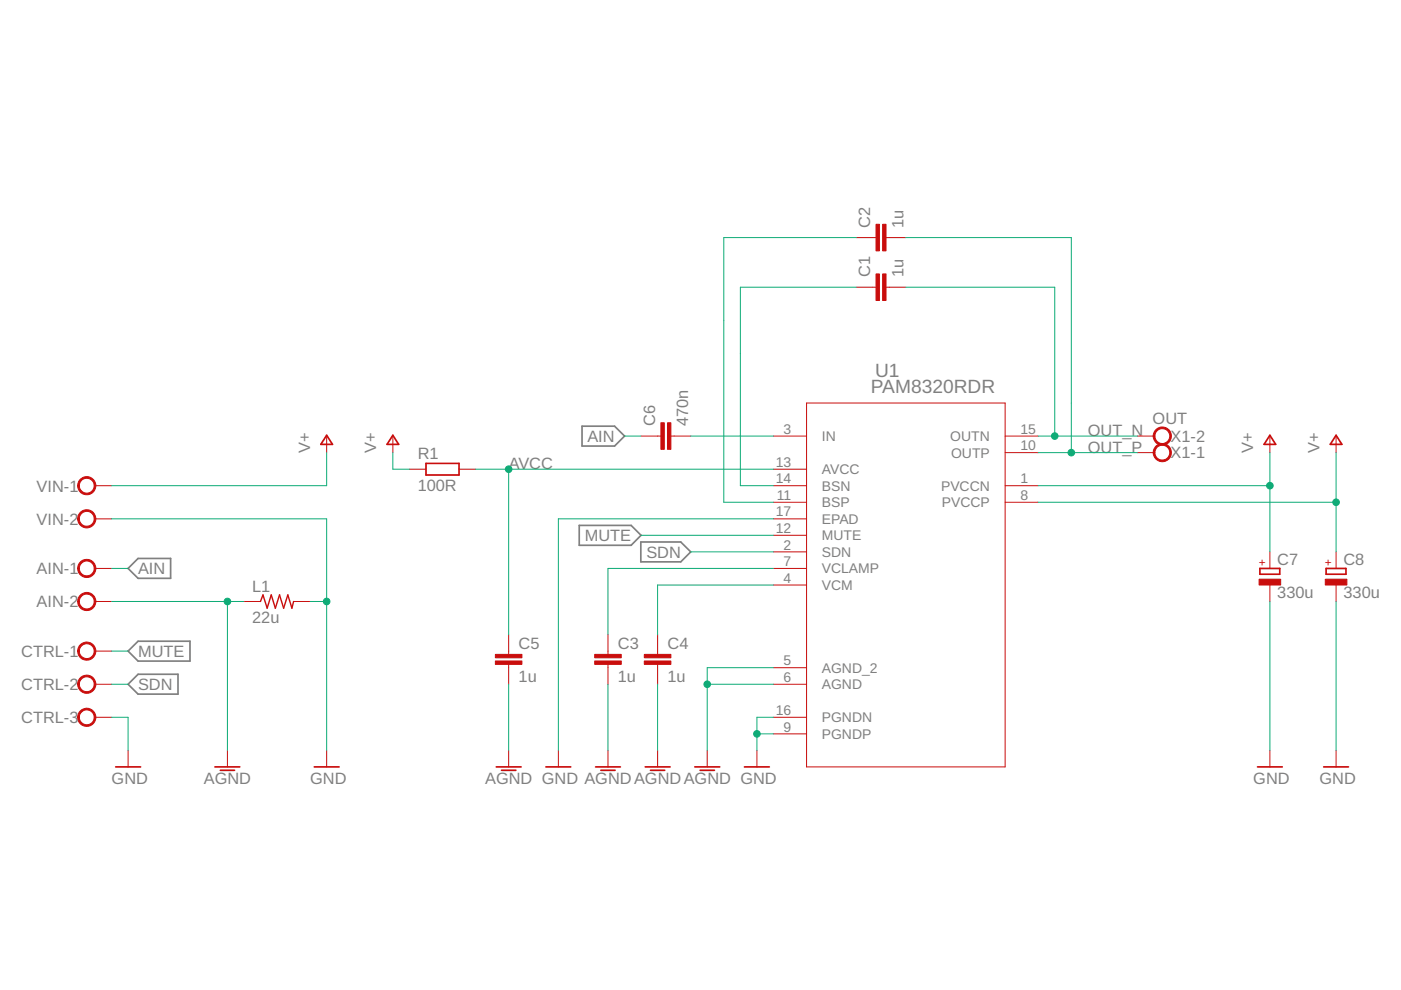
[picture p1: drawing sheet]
<svg xmlns="http://www.w3.org/2000/svg" width="297mm" height="210mm" viewBox="0 0 297 210" stroke-linecap="round" stroke-linejoin="round" font-family="sans-serif">
<path d="M123.4 90.4h6.9l2.1 2.1-2.1 2.1h-6.9zM29.3 118.4h6.9v4.2h-6.9l-2.1-2.1zM122.8 111.4h11l2.1 2.1-2.1 2.1h-11zM135.9 114.9h8.4l2.2 2.1-2.2 2.1h-8.4zM27.2 138l2.1-2h11v4.2h-11zM29.3 143h8.4v4.2h-8.4l-2.1-2.1z" fill="none" stroke="#808080" stroke-width=".36"/>
<g fill="none" stroke="#c90d0c" stroke-width=".21">
<path d="M181.5 50.4h4.2M187.9 50.4h4.1M181.5 60.9h4.2M187.9 60.9h4.1M69.3 92.5v3.5M83.3 92.5v3.5M86.8 99.5h3.5M97.3 99.5h3.5M135.9 92.5h4.2M142.2 92.5h4.3M164 92.5h7M164 99.5h7"/>
<path d="M171 85.4h42.1v77.2h-42.1zM213.1 92.5h7M213.1 96h7M241.2 92.5h3.5M241.2 96h3.5M269.2 92.5v3.5M283.3 92.5v3.5M20.2 103h3.5M20.2 110h3.5M164 103h7M164 106.5h7M164 110h7"/>
<path d="M164 113.5h7M164 117h7M213.1 103h7M213.1 106.5h7M269.2 117v3.5M283.3 117v3.5M20.2 120.5h3.5M20.2 127.5h3.5M20.2 138h3.5M51.7 127.5h3.5M62.3 127.5h3.5M107.8 134.6v4.2"/>
<path d="M128.9 134.6v4.2M139.4 134.6v4.2M164 120.5h7M164 124h7M269.2 124v3.5M283.3 124v3.5M20.2 145.1h3.5M20.2 152.1h3.5M27.2 159.1v3.5M48.2 159.1v3.5M69.3 159.1v3.5M107.8 140.9v4.2"/>
<path d="M107.8 159.1v3.5M118.4 159.1v3.5M128.9 140.9v4.2M128.9 159.1v3.5M139.4 140.9v4.2M139.4 159.1v3.5M149.9 159.1v3.5M160.5 159.1v3.5M164 141.6h7M164 145.1h7M164 152.1h7M164 155.6h7"/>
<path d="M269.2 159.1v3.5M283.3 159.1v3.5"/>
</g>
<g fill="none" stroke="#c90d0c" stroke-width=".36">
<path d="M69.3 92.3l1.2 1.9h-2.5zM83.3 92.3l1.2 1.9h-2.4zM90.3 98.3h7v2.4h-7zM269.2 92.3l1.3 1.9h-2.5zM283.3 92.3l1.2 1.9h-2.5zM267.1 120.5h4.2v1.3h-4.2zM281.2 120.5h4.2v1.3h-4.2zM24.5 162.6h5.3M45.6 162.6h5.2M46.7 163.3h3M66.6 162.6h5.3M105.2 162.6h5.3"/>
<path d="M106.3 163.3h3.1M115.7 162.6h5.3M126.3 162.6h5.2M127.4 163.3h3M136.8 162.6h5.3M137.9 163.3h3M147.3 162.6h5.3M148.4 163.3h3.1M157.8 162.6h5.3M266.6 162.6h5.3M280.6 162.6h5.3"/>
</g>
<g fill="#c90d0c" stroke="#c90d0c" stroke-width=".21">
<path d="M187.1 58.1h.8v5.6h-.8z"/>
<path d="M185.7 58.1h.8v5.6h-.8z"/>
<path d="M187.1 47.6h.8v5.6h-.8z"/>
<path d="M185.7 47.6h.8v5.6h-.8z"/>
<path d="M126.1 140.1h5.6v.8h-5.6z"/>
<path d="M126.1 138.7h5.6v.8h-5.6z"/>
<path d="M136.6 140.1h5.6v.8h-5.6z"/>
<path d="M136.6 138.7h5.6v.8h-5.6z"/>
<path d="M105 140.1h5.7v.8h-5.7z"/>
<path d="M105 138.7h5.7v.8h-5.7z"/>
<path d="M141.5 89.6h.7v5.7h-.7z"/>
<path d="M140.1 89.6h.7v5.7h-.7z"/>
<path d="M267 122.8h4.5v1.2h-4.5z"/>
<path d="M281 122.8h4.6v1.2h-4.6z"/>
</g>
<g fill="#c90d0c" stroke="#c90d0c" stroke-width=".21">
<path d="M245.2 94.5a1.94 1.94 0 0 1 3 .6 1.94 1.94 0 0 1-1.3 2.7 1.94 1.94 0 0 1-2.4-1.8h.4a1.58 1.58 0 0 1 2.2-1.5 1.58 1.58 0 0 1 .3 2.7 1.58 1.58 0 0 1-2.5-.9v-.3h-.4a2.14 2.14 0 0 1 .7-1.5z" fill-rule="evenodd"/>
<path d="M245.2 91a1.93 1.93 0 0 1 3 .6 1.93 1.93 0 0 1-1.3 2.7 1.93 1.93 0 0 1-2.4-1.8h.4a1.58 1.58 0 0 1 2.2-1.5 1.58 1.58 0 0 1 .3 2.7 1.58 1.58 0 0 1-2.5-.9v-.3h-.4a2.04 2.04 0 0 1 .7-1.5z" fill-rule="evenodd"/>
<path d="M16.8 101.8a1.93 1.93 0 0 1 3.2 0 1.93 1.93 0 0 1-1 3 1.93 1.93 0 0 1-2.5-1.8h.3a1.58 1.58 0 0 1 2.3-1.5 1.58 1.58 0 0 1 .3 2.7 1.58 1.58 0 0 1-2.6-.9v-.3h-.3z" fill-rule="evenodd"/>
<path d="M17.1 108.5a1.93 1.93 0 0 1 3 .6 1.93 1.93 0 0 1-1.2 2.8 1.93 1.93 0 0 1-2.4-1.9h.3a1.58 1.58 0 0 1 2.3-1.5 1.58 1.58 0 0 1 .3 2.7 1.58 1.58 0 0 1-2.6-.9v-.3h-.3a1.85 1.85 0 0 1 .6-1.5z" fill-rule="evenodd"/>
<path d="M17.1 119a1.93 1.93 0 0 1 3 .6 1.93 1.93 0 0 1-1.2 2.8 1.93 1.93 0 0 1-2.4-1.9h.3a1.58 1.58 0 0 1 2.3-1.4 1.58 1.58 0 0 1 .3 2.6 1.58 1.58 0 0 1-2.6-.8v-.4h-.3a1.93 1.93 0 0 1 .6-1.5z" fill-rule="evenodd"/>
<path d="M16.8 126.4a1.93 1.93 0 0 1 3.2 0 1.93 1.93 0 0 1-1 2.9 1.93 1.93 0 0 1-2.5-1.8h.3a1.58 1.58 0 0 1 2.3-1.4 1.58 1.58 0 0 1 .3 2.6 1.58 1.58 0 0 1-2.6-.8v-.4h-.3z" fill-rule="evenodd"/>
<path d="M16.8 136.9a1.93 1.93 0 0 1 3.2 0 1.93 1.93 0 0 1-1 3 1.93 1.93 0 0 1-2.5-1.9h.3a1.58 1.58 0 0 1 2.3-1.4 1.58 1.58 0 0 1 .3 2.7 1.58 1.58 0 0 1-2.6-.9v-.4h-.3z" fill-rule="evenodd"/>
<path d="M17.1 143.6a1.93 1.93 0 0 1 3 .6 1.93 1.93 0 0 1-1.2 2.7 1.93 1.93 0 0 1-2.4-1.8h.3a1.58 1.58 0 0 1 2.3-1.5 1.58 1.58 0 0 1 .3 2.7 1.58 1.58 0 0 1-2.6-.9v-.3h-.3a1.93 1.93 0 0 1 .6-1.5z" fill-rule="evenodd"/>
<path d="M16.8 150.9a1.93 1.93 0 0 1 3.2 0 1.93 1.93 0 0 1-1 3 1.93 1.93 0 0 1-2.5-1.8h.3a1.58 1.58 0 0 1 2.3-1.5 1.58 1.58 0 0 1 .3 2.7 1.58 1.58 0 0 1-2.6-.9v-.3h-.3z" fill-rule="evenodd"/>
</g>
<path d="M55.2 127.5l.6-1.4 .8 2.8 .9-2.8 .9 2.8 .9-2.8 .8 2.8 .9-2.8 .9 2.8 .4-1.4" fill="none" stroke="#c90d0c" stroke-width=".3"/>
<g fill="none" stroke="#0dab76" stroke-width=".21">
<path d="M181.5 50.4h-28v56.1h10.5M192 50.4h35.1v45.6M181.5 60.9h-24.5v42.1h7M192 60.9h31.6v31.6M69.3 96v7h-45.6M83.3 96v3.5h3.5M100.8 99.5h63.2M107.8 99.5v35.1M132.4 92.5h3.5M146.5 92.5h17.5M220.1 92.5h21.1M220.1 96h21.1"/>
<path d="M269.2 96v21M283.3 96v21M23.7 110h45.6v49.1M135.9 113.5h28.1M146.5 117h17.5M164 110h-45.6v49.1M220.1 103h49.1M220.1 106.5h63.2M23.7 127.5h28M23.7 120.5h3.5M23.7 138h3.5M48.2 127.5v31.6"/>
<path d="M65.8 127.5h3.5M164 120.5h-35.1v14.1M164 124h-24.6v10.6M269.2 127.5v31.6M283.3 127.5v31.6M23.7 152.1h3.5v7M23.7 145.1h3.5M107.8 145.1v14M128.9 145.1v14M139.4 145.1v14M149.9 145.1h14.1M160.5 155.6h3.5"/>
<path d="M164 152.1h-3.5v7M164 141.6h-14.1v17.5"/>
</g>
<g fill="#0dab76" stroke="#0dab76" stroke-width=".21">
<circle cx="160.5" cy="155.6" r=".7"/>
<circle cx="69.3" cy="127.5" r=".7"/>
<circle cx="269.2" cy="103" r=".7"/>
<circle cx="283.3" cy="106.5" r=".7"/>
<circle cx="223.6" cy="92.5" r=".7"/>
<circle cx="227.1" cy="96" r=".7"/>
<circle cx="149.9" cy="145.1" r=".7"/>
<circle cx="48.2" cy="127.5" r=".7"/>
<circle cx="107.8" cy="99.5" r=".7"/>
</g>
<g font-size="4.1" fill="#808080">
<text x="184.7" y="83.4">PAM8320RDR</text>
<text x="185.5" y="79.9">U1</text>
</g>
<g font-size="3.5" fill="#808080">
<text x="184.5" y="48.3" transform="rotate(-90 184.5 48.3)">C2</text>
<text x="191.5" y="48.3" transform="rotate(-90 191.5 48.3)">1u</text>
<text x="184.5" y="58.8" transform="rotate(-90 184.5 58.8)">C1</text>
<text x="191.5" y="58.8" transform="rotate(-90 191.5 58.8)">1u</text>
<text x="244.4" y="89.8">OUT</text>
<text x="65.8" y="96" transform="rotate(-90 65.8 96)">V+</text>
<text x="79.8" y="96" transform="rotate(-90 79.8 96)">V+</text>
<text x="124.5" y="93.7">AIN</text>
<text x="138.9" y="90.4" transform="rotate(-90 138.9 90.4)">C6</text>
<text x="145.9" y="90.4" transform="rotate(-90 145.9 90.4)">470n</text>
<text x="230.6" y="92.5">OUT_N</text>
<text x="230.6" y="96">OUT_P</text>
<text x="248.2" y="93.7">X1-2</text>
<text x="265.7" y="96" transform="rotate(-90 265.7 96)">V+</text>
<text x="279.8" y="96" transform="rotate(-90 279.8 96)">V+</text>
<text x="88.6" y="97.4">R1</text>
<text x="107.9" y="99.5">AVCC</text>
<text x="248.2" y="97.2">X1-1</text>
<text x="7.8" y="104.2">VIN-1</text>
<text x="88.6" y="104">100R</text>
<text x="7.8" y="111.2">VIN-2</text>
<text x="124" y="114.7">MUTE</text>
<text x="137" y="118.2">SDN</text>
<text x="270.8" y="119.9">C7</text>
<text x="284.8" y="119.9">C8</text>
<text x="7.8" y="121.7">AIN-1</text>
<text x="29.3" y="121.7">AIN</text>
<text x="53.5" y="125.5">L1</text>
<text x="7.8" y="128.8">AIN-2</text>
<text x="270.8" y="126.9">330u</text>
<text x="284.8" y="126.9">330u</text>
<text x="53.5" y="132.1">22u</text>
<text x="110" y="137.5">C5</text>
<text x="131" y="137.5">C3</text>
<text x="141.5" y="137.5">C4</text>
<text x="4.5" y="139.3">CTRL-1</text>
<text x="29.3" y="139.3">MUTE</text>
<text x="4.5" y="146.3">CTRL-2</text>
<text x="29.3" y="146.3">SDN</text>
<text x="110" y="144.5">1u</text>
<text x="131" y="144.5">1u</text>
<text x="141.5" y="144.5">1u</text>
<text x="4.5" y="153.3">CTRL-3</text>
<text x="23.7" y="166.1">GND</text>
<text x="43.2" y="166.1">AGND</text>
<text x="65.8" y="166.1">GND</text>
<text x="102.9" y="166.1">AGND GND AGNDAGNDAGND GND</text>
<text x="265.7" y="166.1">GND</text>
<text x="279.8" y="166.1">GND</text>
</g>
<g font-size="3" fill="#808080">
<text x="166.1" y="92">3</text>
<text x="174.2" y="93.5">IN</text>
<text x="201.5" y="93.5">OUTN</text>
<text x="216.3" y="92">15</text>
<text x="216.3" y="95.5">10</text>
<text x="164.5" y="99">13</text>
<text x="174.2" y="100.5">AVCC</text>
<text x="201.6" y="97">OUTP</text>
<text x="164.5" y="102.5">14</text>
<text x="164.7" y="106">11</text>
<text x="174.2" y="104">BSN</text>
<text x="174.2" y="107.5">BSP</text>
<text x="199.5" y="104">PVCCN</text>
<text x="199.7" y="107.5">PVCCP</text>
<text x="216.3" y="102.5">1</text>
<text x="216.3" y="106">8</text>
<text x="164.5" y="109.5">17</text>
<text x="164.5" y="113">12</text>
<text x="174.2" y="111">EPAD</text>
<text x="166.1" y="116.5">2</text>
<text x="174.2" y="114.6">MUTE</text>
<text x="174.2" y="118.1">SDN</text>
<text x="166.1" y="120">7</text>
<text x="166.1" y="123.5">4</text>
<text x="174.2" y="121.6">VCLAMP</text>
<text x="174.2" y="125.1">VCM</text>
<text x="166.1" y="141.1">5</text>
<text x="174.2" y="142.6">AGND_2</text>
<text x="166.1" y="144.6">6</text>
<text x="174.2" y="146.1">AGND</text>
<text x="164.5" y="151.6">16</text>
<text x="166.1" y="155.1">9</text>
<text x="174.2" y="153.1">PGNDN</text>
<text x="174.2" y="156.6">PGNDP</text>
</g>
<g font-size="2.5" fill="#c90d0c">
<text x="268.4" y="120" transform="rotate(-90 268.4 120)">+</text>
<text x="282.5" y="120" transform="rotate(-90 282.5 120)">+</text>
</g>
</svg>
